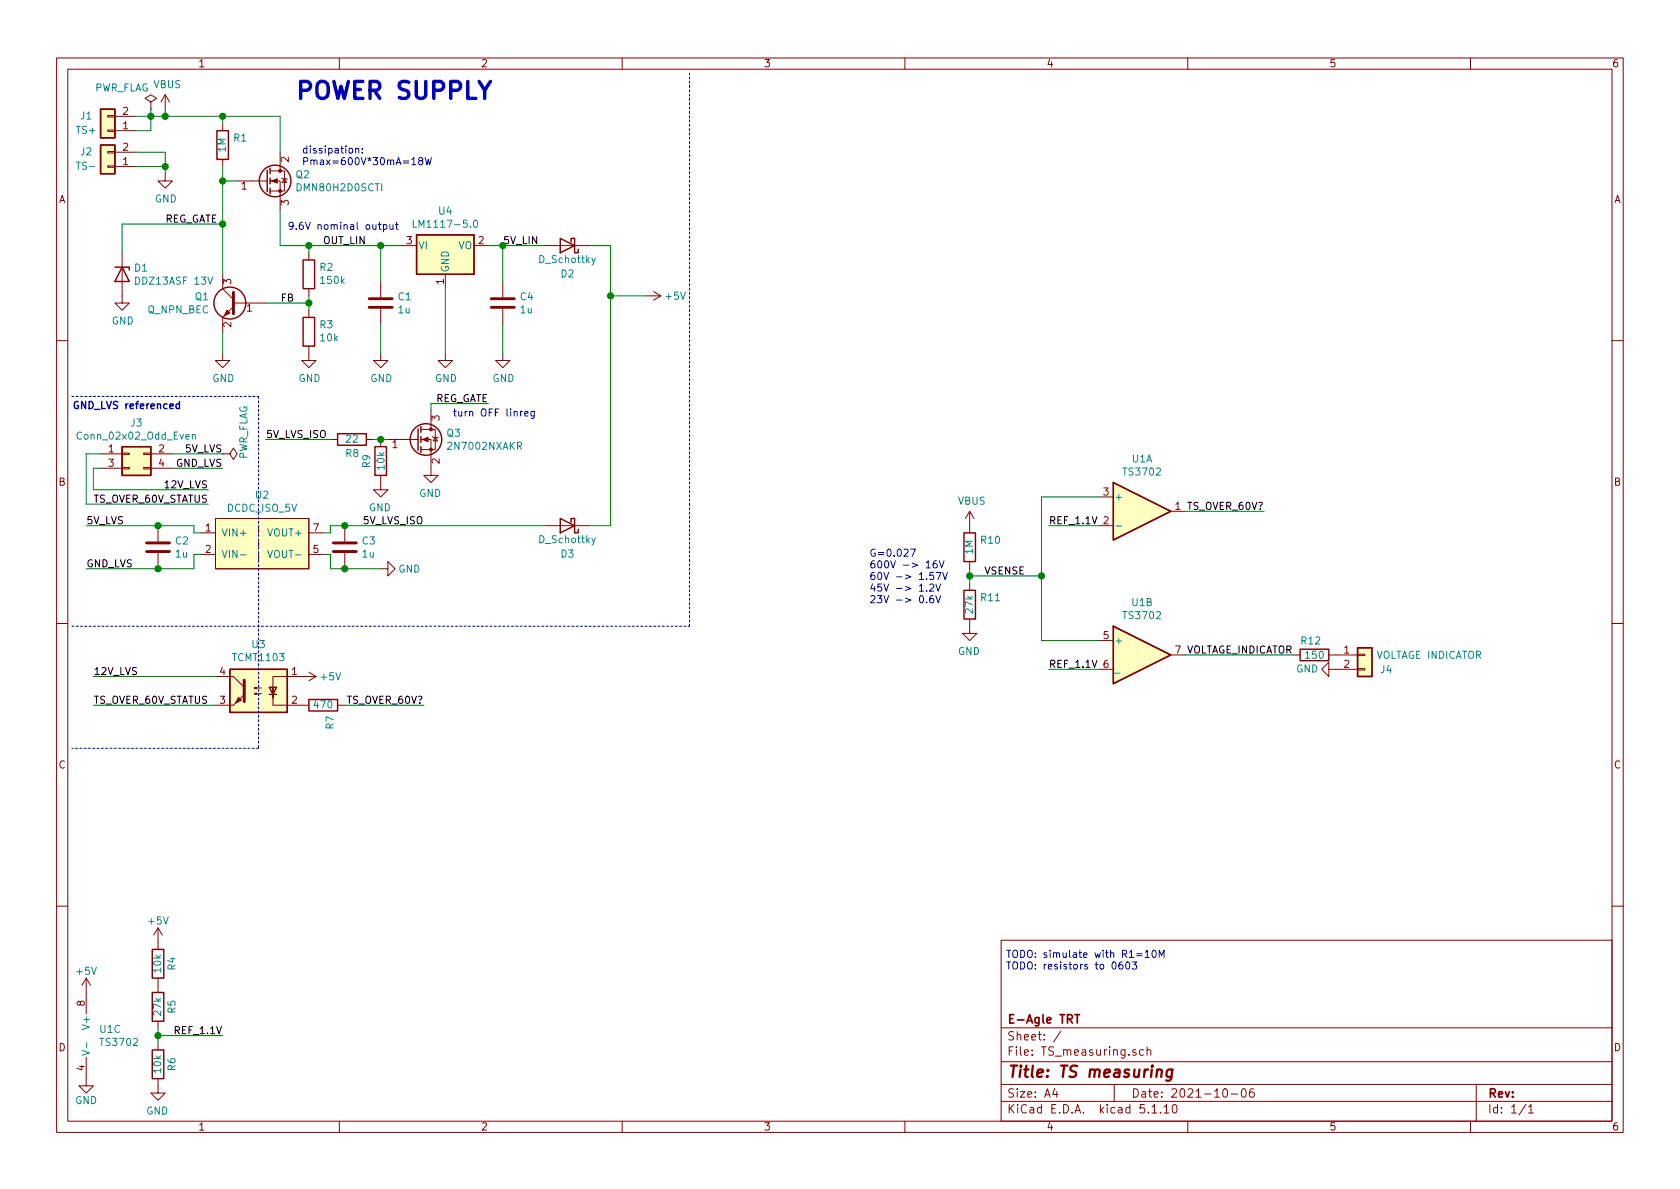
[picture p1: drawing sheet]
EESchema Schematic File Version 4
EELAYER 30 0
EELAYER END
$Descr A4 11693 8268
encoding utf-8
Sheet 1 1
Title "TS measuring"
Date "2021-10-06"
Rev ""
Comp "E-Agle TRT"
Comment1 ""
Comment2 ""
Comment3 ""
Comment4 ""
$EndDescr
$Comp
L Connector_Generic:Conn_01x02 J1
U 1 1
P 750 900
F 0 "J1" H 900 800 50  0000 C CNN
F 1 "TS+" H 900 900 50  0000 C CNN
F 2 "" H 750 900 50  0001 C CNN
F 3 "~" H 750 900 50  0001 C CNN
F 4 "J" H 750 900 50  0001 C CNN "Spice_Primitive"
F 5 "TS+" H 750 900 50  0001 C CNN "Spice_Model"
F 6 "N" H 750 900 50  0001 C CNN "Spice_Netlist_Enabled"
	1    750  900 
	-1   0    0    1   
$EndComp
$Comp
L Connector_Generic:Conn_01x02 J2
U 1 1
P 750 1150
F 0 "J2" H 900 1050 50  0000 C CNN
F 1 "TS-" H 900 1150 50  0000 C CNN
F 2 "" H 750 1150 50  0001 C CNN
F 3 "~" H 750 1150 50  0001 C CNN
F 4 "J" H 750 1150 50  0001 C CNN "Spice_Primitive"
F 5 "TS-" H 750 1150 50  0001 C CNN "Spice_Model"
F 6 "N" H 750 1150 50  0001 C CNN "Spice_Netlist_Enabled"
	1    750  1150
	-1   0    0    1   
$EndComp
$Comp
L power:GND #PWR03
U 1 1
P 1150 1200
F 0 "#PWR03" H 1150 950 50  0001 C CNN
F 1 "GND" H 1155 1027 50  0000 C CNN
F 2 "" H 1150 1200 50  0001 C CNN
F 3 "" H 1150 1200 50  0001 C CNN
	1    1150 1200
	1    0    0    -1  
$EndComp
Wire Wire Line
	950  1150 1150 1150
Wire Wire Line
	950  1050 1150 1050
Connection ~ 1150 1150
Wire Wire Line
	1050 750  1050 800 
Wire Wire Line
	1050 800  950  800 
Wire Wire Line
	1050 900  950  900 
Connection ~ 1050 800 
Wire Wire Line
	1150 1150 1150 1200
$Comp
L power:PWR_FLAG #FLG01
U 1 1
P 1050 750
F 0 "#FLG01" H 1050 825 50  0001 C CNN
F 1 "PWR_FLAG" H 1250 900 50  0000 C CNN
F 2 "" H 1050 750 50  0001 C CNN
F 3 "~" H 1050 750 50  0001 C CNN
	1    1050 750 
	-1   0    0    -1  
$EndComp
Wire Wire Line
	1050 800  1150 800 
Wire Wire Line
	1150 800  1150 750 
Wire Wire Line
	1050 800  1050 900 
Connection ~ 1150 800 
$Comp
L Device:R R1
U 1 1
P 1550 1000
F 0 "R1" H 1480 954 50  0000 R CNN
F 1 "1M" V 1550 1000 50  0000 C CNN
F 2 "Resistor_SMD:R_2010_5025Metric" V 1480 1000 50  0001 C CNN
F 3 "~" H 1550 1000 50  0001 C CNN
	1    1550 1000
	-1   0    0    1   
$EndComp
$Comp
L Device:Q_NMOS_GDS Q2
U 1 1
P 1850 1250
F 0 "Q2" H 2054 1296 50  0000 L CNN
F 1 "DMN80H2D0SCTI" H 2054 1205 50  0000 L CNN
F 2 "" H 2050 1350 50  0001 C CNN
F 3 "~" H 1850 1250 50  0001 C CNN
F 4 "X" H 1850 1250 50  0001 C CNN "Spice_Primitive"
F 5 "DMN80H2D0SCTI" H 1850 1250 50  0001 C CNN "Spice_Model"
F 6 "Y" H 1850 1250 50  0001 C CNN "Spice_Netlist_Enabled"
F 7 "2,1,3" H 1850 1250 50  0001 C CNN "Spice_Node_Sequence"
F 8 "spice/DMN80H2D0SCTI.lib" H 1850 1250 50  0001 C CNN "Spice_Lib_File"
	1    1850 1250
	1    0    0    -1  
$EndComp
Wire Wire Line
	1950 800  1950 1050
Wire Wire Line
	1550 850  1550 800 
Wire Wire Line
	1950 1450 1950 1700
Wire Wire Line
	1950 1700 2150 1700
Text Label 2550 1700 2    50   ~ 0
OUT_LIN
$Comp
L Device:Q_NPN_BEC Q1
U 1 1
P 1650 2100
F 0 "Q1" H 1841 2146 50  0000 L CNN
F 1 "Q_NPN_BEC" H 1841 2055 50  0000 L CNN
F 2 "Package_TO_SOT_SMD:SOT-323_SC-70" H 1850 2025 50  0001 L CIN
F 3 "https://diotec.com/tl_files/diotec/files/pdf/datasheets/bc337.pdf" H 1650 2100 50  0001 L CNN
F 4 "Q" H 1650 2100 50  0001 C CNN "Spice_Primitive"
F 5 "DI_BC807-16W" H 1650 2100 50  0001 C CNN "Spice_Model"
F 6 "Y" H 1650 2100 50  0001 C CNN "Spice_Netlist_Enabled"
F 7 "spice/BC817-16W.lib" H 1650 2100 50  0001 C CNN "Spice_Lib_File"
F 8 "3,1,2" H 1650 2100 50  0001 C CNN "Spice_Node_Sequence"
	1    1650 2100
	-1   0    0    -1  
$EndComp
$Comp
L power:GND #PWR04
U 1 1
P 1550 2450
F 0 "#PWR04" H 1550 2200 50  0001 C CNN
F 1 "GND" H 1555 2277 50  0000 C CNN
F 2 "" H 1550 2450 50  0001 C CNN
F 3 "" H 1550 2450 50  0001 C CNN
	1    1550 2450
	1    0    0    -1  
$EndComp
Wire Wire Line
	1550 2450 1550 2300
$Comp
L Device:R R3
U 1 1
P 2150 2300
F 0 "R3" H 2080 2254 50  0000 R CNN
F 1 "10k" H 2080 2345 50  0000 R CNN
F 2 "Resistor_SMD:R_0805_2012Metric" V 2080 2300 50  0001 C CNN
F 3 "~" H 2150 2300 50  0001 C CNN
	1    2150 2300
	-1   0    0    1   
$EndComp
$Comp
L power:GND #PWR05
U 1 1
P 2150 2450
F 0 "#PWR05" H 2150 2200 50  0001 C CNN
F 1 "GND" H 2155 2277 50  0000 C CNN
F 2 "" H 2150 2450 50  0001 C CNN
F 3 "" H 2150 2450 50  0001 C CNN
	1    2150 2450
	1    0    0    -1  
$EndComp
Wire Wire Line
	2150 2100 2150 2050
Wire Wire Line
	2150 2150 2150 2100
Connection ~ 2150 2100
Connection ~ 2150 1700
Text Label 1150 1550 0    50   ~ 0
REG_GATE
Text Label 2050 2100 2    50   ~ 0
FB
$Comp
L Device:D_Zener D1
U 1 1
P 850 1900
F 0 "D1" V 804 1980 50  0000 L CNN
F 1 "DDZ13ASF 13V" V 895 1980 50  0000 L CNN
F 2 "" H 850 1900 50  0001 C CNN
F 3 "~" H 850 1900 50  0001 C CNN
F 4 "X" H 850 1900 50  0001 C CNN "Spice_Primitive"
F 5 "DI_BZT52C13" H 850 1900 50  0001 C CNN "Spice_Model"
F 6 "Y" H 850 1900 50  0001 C CNN "Spice_Netlist_Enabled"
F 7 "spice/BZT52C13.lib" H 850 1900 50  0001 C CNN "Spice_Lib_File"
F 8 "2,1" H 850 1900 50  0001 C CNN "Spice_Node_Sequence"
	1    850  1900
	0    1    1    0   
$EndComp
$Comp
L power:GND #PWR06
U 1 1
P 850 2050
F 0 "#PWR06" H 850 1800 50  0001 C CNN
F 1 "GND" H 855 1877 50  0000 C CNN
F 2 "" H 850 2050 50  0001 C CNN
F 3 "" H 850 2050 50  0001 C CNN
	1    850  2050
	1    0    0    -1  
$EndComp
Wire Wire Line
	1550 1150 1550 1250
Wire Wire Line
	1650 1250 1550 1250
Connection ~ 1550 1250
Wire Wire Line
	1550 800  1950 800 
Wire Wire Line
	2150 1700 2650 1700
$Comp
L Device:C C1
U 1 1
P 2650 2100
F 0 "C1" H 2765 2146 50  0000 L CNN
F 1 "1u" H 2765 2055 50  0000 L CNN
F 2 "Capacitor_SMD:C_0805_2012Metric" H 2688 1950 50  0001 C CNN
F 3 "~" H 2650 2100 50  0001 C CNN
	1    2650 2100
	1    0    0    -1  
$EndComp
Wire Wire Line
	2650 1950 2650 1700
$Comp
L power:GND #PWR08
U 1 1
P 2650 2450
F 0 "#PWR08" H 2650 2200 50  0001 C CNN
F 1 "GND" H 2655 2277 50  0000 C CNN
F 2 "" H 2650 2450 50  0001 C CNN
F 3 "" H 2650 2450 50  0001 C CNN
	1    2650 2450
	1    0    0    -1  
$EndComp
Wire Wire Line
	2650 2450 2650 2250
Connection ~ 1550 800 
Wire Wire Line
	1850 2100 2150 2100
Text Notes 2000 1600 0    50   ~ 0
9.6V nominal output
Text Notes 2100 1150 0    50   ~ 0
dissipation:\nPmax=600V*30mA=18W
Wire Wire Line
	1150 1050 1150 1150
Wire Wire Line
	1150 800  1550 800 
Wire Wire Line
	1550 1250 1550 1550
Connection ~ 1550 1550
Wire Wire Line
	1550 1550 1550 1900
$Comp
L Regulator_Linear:LM1117-5.0 U4
U 1 1
P 3100 1700
F 0 "U4" H 3100 1942 50  0000 C CNN
F 1 "LM1117-5.0" H 3100 1851 50  0000 C CNN
F 2 "" H 3100 1700 50  0001 C CNN
F 3 "http://www.ti.com/lit/ds/symlink/lm1117.pdf" H 3100 1700 50  0001 C CNN
	1    3100 1700
	1    0    0    -1  
$EndComp
Wire Wire Line
	2650 1700 2800 1700
Connection ~ 2650 1700
$Comp
L power:GND #PWR015
U 1 1
P 3100 2450
F 0 "#PWR015" H 3100 2200 50  0001 C CNN
F 1 "GND" H 3105 2277 50  0000 C CNN
F 2 "" H 3100 2450 50  0001 C CNN
F 3 "" H 3100 2450 50  0001 C CNN
	1    3100 2450
	1    0    0    -1  
$EndComp
Wire Wire Line
	3100 2000 3100 2450
$Comp
L Device:C C4
U 1 1
P 3500 2100
F 0 "C4" H 3615 2146 50  0000 L CNN
F 1 "1u" H 3615 2055 50  0000 L CNN
F 2 "Capacitor_SMD:C_0805_2012Metric" H 3538 1950 50  0001 C CNN
F 3 "~" H 3500 2100 50  0001 C CNN
	1    3500 2100
	1    0    0    -1  
$EndComp
Wire Wire Line
	3500 1950 3500 1700
Wire Wire Line
	3500 1700 3400 1700
$Comp
L power:GND #PWR016
U 1 1
P 3500 2450
F 0 "#PWR016" H 3500 2200 50  0001 C CNN
F 1 "GND" H 3505 2277 50  0000 C CNN
F 2 "" H 3500 2450 50  0001 C CNN
F 3 "" H 3500 2450 50  0001 C CNN
	1    3500 2450
	1    0    0    -1  
$EndComp
Wire Wire Line
	3500 2450 3500 2250
Text Label 3500 1700 0    50   ~ 0
5V_LIN
Wire Wire Line
	3500 1700 3800 1700
Connection ~ 3500 1700
$Comp
L Device:D_Schottky D2
U 1 1
P 3950 1700
F 0 "D2" H 3950 1900 50  0000 C CNN
F 1 "D_Schottky" H 3950 1800 50  0000 C CNN
F 2 "" H 3950 1700 50  0001 C CNN
F 3 "~" H 3950 1700 50  0001 C CNN
	1    3950 1700
	-1   0    0    1   
$EndComp
Wire Wire Line
	4250 1700 4100 1700
Wire Wire Line
	4250 2050 4500 2050
Wire Wire Line
	4250 2050 4250 1700
$Comp
L power:+5V #PWR07
U 1 1
P 1100 6550
F 0 "#PWR07" H 1100 6400 50  0001 C CNN
F 1 "+5V" H 1100 6700 50  0000 C CNN
F 2 "" H 1100 6550 50  0001 C CNN
F 3 "" H 1100 6550 50  0001 C CNN
	1    1100 6550
	1    0    0    -1  
$EndComp
Wire Wire Line
	2150 1750 2150 1700
$Comp
L Device:R R2
U 1 1
P 2150 1900
F 0 "R2" H 2080 1854 50  0000 R CNN
F 1 "150k" H 2080 1945 50  0000 R CNN
F 2 "Resistor_SMD:R_0805_2012Metric" V 2080 1900 50  0001 C CNN
F 3 "~" H 2150 1900 50  0001 C CNN
	1    2150 1900
	-1   0    0    1   
$EndComp
$Comp
L Device:Q_NMOS_GSD Q3
U 1 1
P 2900 3050
F 0 "Q3" H 3105 3096 50  0000 L CNN
F 1 "2N7002NXAKR" H 3105 3005 50  0000 L CNN
F 2 "" H 3100 3150 50  0001 C CNN
F 3 "~" H 2900 3050 50  0001 C CNN
	1    2900 3050
	1    0    0    -1  
$EndComp
$Comp
L power:GND #PWR014
U 1 1
P 3000 3250
F 0 "#PWR014" H 3000 3000 50  0001 C CNN
F 1 "GND" H 3005 3077 50  0000 C CNN
F 2 "" H 3000 3250 50  0001 C CNN
F 3 "" H 3000 3250 50  0001 C CNN
	1    3000 3250
	-1   0    0    -1  
$EndComp
Wire Wire Line
	850  1750 850  1550
Wire Wire Line
	850  1550 1550 1550
$Comp
L Connector_Generic:Conn_02x02_Odd_Even J3
U 1 1
P 900 3150
F 0 "J3" H 950 3367 50  0000 C CNN
F 1 "Conn_02x02_Odd_Even" H 950 3276 50  0000 C CNN
F 2 "" H 900 3150 50  0001 C CNN
F 3 "~" H 900 3150 50  0001 C CNN
	1    900  3150
	1    0    0    -1  
$EndComp
Text Label 1550 3150 2    50   ~ 0
5V_LVS
Text Label 1550 3250 2    50   ~ 0
GND_LVS
Wire Wire Line
	1550 3250 1200 3250
Wire Wire Line
	1450 3400 650  3400
Text Label 3400 2800 2    50   ~ 0
REG_GATE
Wire Wire Line
	3000 2800 3000 2850
$Comp
L TS_measuring:DCDC_ISO_5V U2
U 1 1
P 1800 3700
F 0 "U2" H 1825 3965 50  0000 C CNN
F 1 "DCDC_ISO_5V" H 1825 3874 50  0000 C CNN
F 2 "" H 1800 3700 50  0001 C CNN
F 3 "" H 1800 3700 50  0001 C CNN
	1    1800 3700
	1    0    0    -1  
$EndComp
Wire Wire Line
	1550 3150 1200 3150
$Comp
L Device:C C2
U 1 1
P 1100 3800
F 0 "C2" H 1215 3846 50  0000 L CNN
F 1 "1u" H 1215 3755 50  0000 L CNN
F 2 "Capacitor_SMD:C_0805_2012Metric" H 1138 3650 50  0001 C CNN
F 3 "~" H 1100 3800 50  0001 C CNN
	1    1100 3800
	1    0    0    -1  
$EndComp
Text Label 600  3650 0    50   ~ 0
5V_LVS
Text Label 600  3950 0    50   ~ 0
GND_LVS
Wire Wire Line
	1350 3650 1350 3700
Wire Wire Line
	1350 3700 1400 3700
Wire Wire Line
	1400 3850 1350 3850
Wire Wire Line
	1350 3850 1350 3950
Wire Wire Line
	1350 3950 1100 3950
$Comp
L Device:C C3
U 1 1
P 2400 3800
F 0 "C3" H 2515 3846 50  0000 L CNN
F 1 "1u" H 2515 3755 50  0000 L CNN
F 2 "Capacitor_SMD:C_0805_2012Metric" H 2438 3650 50  0001 C CNN
F 3 "~" H 2400 3800 50  0001 C CNN
	1    2400 3800
	1    0    0    -1  
$EndComp
Wire Wire Line
	2250 3850 2300 3850
Wire Wire Line
	2300 3850 2300 3950
Wire Wire Line
	2300 3950 2400 3950
Wire Wire Line
	2250 3700 2300 3700
Wire Wire Line
	2300 3700 2300 3650
Wire Wire Line
	2300 3650 2400 3650
Text Label 2950 3650 2    50   ~ 0
5V_LVS_ISO
$Comp
L power:GND #PWR013
U 1 1
P 2650 3950
F 0 "#PWR013" H 2650 3700 50  0001 C CNN
F 1 "GND" V 2650 3750 50  0000 C CNN
F 2 "" H 2650 3950 50  0001 C CNN
F 3 "" H 2650 3950 50  0001 C CNN
	1    2650 3950
	0    -1   1    0   
$EndComp
Text Label 1850 3050 0    50   ~ 0
5V_LVS_ISO
$Comp
L Device:R R8
U 1 1
P 2450 3050
F 0 "R8" V 2350 3100 50  0000 R CNN
F 1 "22" V 2450 3100 50  0000 R CNN
F 2 "Resistor_SMD:R_0805_2012Metric" V 2380 3050 50  0001 C CNN
F 3 "~" H 2450 3050 50  0001 C CNN
	1    2450 3050
	0    -1   -1   0   
$EndComp
$Comp
L Device:R R9
U 1 1
P 2650 3200
F 0 "R9" V 2550 3250 50  0000 R CNN
F 1 "10k" V 2650 3200 50  0000 C CNN
F 2 "Resistor_SMD:R_0805_2012Metric" V 2580 3200 50  0001 C CNN
F 3 "~" H 2650 3200 50  0001 C CNN
	1    2650 3200
	1    0    0    -1  
$EndComp
$Comp
L power:GND #PWR012
U 1 1
P 2650 3350
F 0 "#PWR012" H 2650 3100 50  0001 C CNN
F 1 "GND" H 2655 3177 50  0000 C CNN
F 2 "" H 2650 3350 50  0001 C CNN
F 3 "" H 2650 3350 50  0001 C CNN
	1    2650 3350
	-1   0    0    -1  
$EndComp
Wire Wire Line
	2600 3050 2650 3050
Connection ~ 2650 3050
Wire Wire Line
	2650 3050 2700 3050
Wire Wire Line
	1850 3050 2300 3050
Wire Notes Line
	500  2750 1800 2750
Text Notes 500  2850 0    50   ~ 10
GND_LVS referenced
Text Notes 3150 2900 0    50   ~ 0
turn OFF linreg
Wire Wire Line
	3400 2800 3000 2800
Wire Wire Line
	4100 3650 4250 3650
$Comp
L Device:D_Schottky D3
U 1 1
P 3950 3650
F 0 "D3" H 3950 3850 50  0000 C CNN
F 1 "D_Schottky" H 3950 3750 50  0000 C CNN
F 2 "" H 3950 3650 50  0001 C CNN
F 3 "~" H 3950 3650 50  0001 C CNN
	1    3950 3650
	-1   0    0    1   
$EndComp
Wire Wire Line
	4250 2050 4250 3650
Connection ~ 4250 2050
Text Notes 2050 700  0    118  ~ 24
POWER SUPPLY
Wire Notes Line
	500  4350 4800 4350
Wire Notes Line
	4800 4350 4800 500 
Wire Wire Line
	650  3400 650  3250
Wire Wire Line
	650  3250 700  3250
Wire Wire Line
	700  3150 600  3150
Wire Wire Line
	600  3150 600  3500
Wire Wire Line
	600  3500 1450 3500
$Comp
L Isolator:TCMT1103 U3
U 1 1
P 1800 4800
F 0 "U3" H 1800 5125 50  0000 C CNN
F 1 "TCMT1103" H 1800 5034 50  0000 C CNN
F 2 "Package_SO:SOP-4_4.4x2.6mm_P1.27mm" H 1800 4500 50  0001 C CNN
F 3 "http://www.vishay.com/docs/83510/tcmt1100.pdf" H 1800 4750 50  0001 L CNN
	1    1800 4800
	-1   0    0    -1  
$EndComp
Connection ~ 1100 3650
Wire Wire Line
	1100 3650 1350 3650
Connection ~ 1100 3950
Connection ~ 2400 3650
Connection ~ 2400 3950
Wire Wire Line
	600  3650 1100 3650
Wire Wire Line
	600  3950 1100 3950
Wire Wire Line
	2400 3650 3800 3650
Wire Wire Line
	2400 3950 2650 3950
Wire Notes Line
	1800 5200 500  5200
Wire Notes Line
	1800 2750 1800 5200
Text Label 650  4900 0    50   ~ 0
TS_OVER_60V_STATUS
Wire Wire Line
	650  4900 1500 4900
Wire Wire Line
	1500 4700 650  4700
$Comp
L TS_measuring:TS3702 U1
U 1 1
P 7950 3550
F 0 "U1" H 7950 3917 50  0000 C CNN
F 1 "TS3702" H 7950 3826 50  0000 C CNN
F 2 "Package_SO:TSSOP-8_4.4x3mm_P0.65mm" H 7950 3550 50  0001 C CNN
F 3 "https://www.st.com/resource/en/datasheet/ts3702.pdf" H 7950 3550 50  0001 C CNN
	1    7950 3550
	1    0    0    -1  
$EndComp
$Comp
L TS_measuring:TS3702 U1
U 3 1
P 500 7200
F 0 "U1" H 312 7246 50  0000 R CNN
F 1 "TS3702" H 312 7155 50  0000 R CNN
F 2 "Package_SO:TSSOP-8_4.4x3mm_P0.65mm" H 500 7200 50  0001 C CNN
F 3 "https://www.st.com/resource/en/datasheet/ts3702.pdf" H 500 7200 50  0001 C CNN
	3    500  7200
	-1   0    0    -1  
$EndComp
$Comp
L TS_measuring:TS3702 U1
U 2 1
P 7950 4550
F 0 "U1" H 7950 4917 50  0000 C CNN
F 1 "TS3702" H 7950 4826 50  0000 C CNN
F 2 "Package_SO:TSSOP-8_4.4x3mm_P0.65mm" H 7950 4550 50  0001 C CNN
F 3 "https://www.st.com/resource/en/datasheet/ts3702.pdf" H 7950 4550 50  0001 C CNN
	2    7950 4550
	1    0    0    -1  
$EndComp
$Comp
L power:+5V #PWR01
U 1 1
P 600 6900
F 0 "#PWR01" H 600 6750 50  0001 C CNN
F 1 "+5V" H 600 7050 50  0000 C CNN
F 2 "" H 600 6900 50  0001 C CNN
F 3 "" H 600 6900 50  0001 C CNN
	1    600  6900
	1    0    0    -1  
$EndComp
$Comp
L power:GND #PWR02
U 1 1
P 600 7500
F 0 "#PWR02" H 600 7250 50  0001 C CNN
F 1 "GND" H 600 7350 50  0000 C CNN
F 2 "" H 600 7500 50  0001 C CNN
F 3 "" H 600 7500 50  0001 C CNN
	1    600  7500
	-1   0    0    -1  
$EndComp
$Comp
L power:PWR_FLAG #FLG02
U 1 1
P 1550 3150
F 0 "#FLG02" H 1550 3225 50  0001 C CNN
F 1 "PWR_FLAG" H 1400 3300 50  0000 C CNN
F 2 "" H 1550 3150 50  0001 C CNN
F 3 "~" H 1550 3150 50  0001 C CNN
	1    1550 3150
	0    1    1    0   
$EndComp
$Comp
L power:VBUS #PWR010
U 1 1
P 1150 750
F 0 "#PWR010" H 1150 600 50  0001 C CNN
F 1 "VBUS" H 1165 923 50  0000 C CNN
F 2 "" H 1150 750 50  0001 C CNN
F 3 "" H 1150 750 50  0001 C CNN
	1    1150 750 
	1    0    0    -1  
$EndComp
$Comp
L power:GND #PWR019
U 1 1
P 6750 4350
F 0 "#PWR019" H 6750 4100 50  0001 C CNN
F 1 "GND" H 6755 4177 50  0000 C CNN
F 2 "" H 6750 4350 50  0001 C CNN
F 3 "" H 6750 4350 50  0001 C CNN
	1    6750 4350
	-1   0    0    -1  
$EndComp
$Comp
L Device:R R11
U 1 1
P 6750 4200
F 0 "R11" H 6680 4154 50  0000 R CNN
F 1 "27k" V 6750 4200 50  0000 C CNN
F 2 "Resistor_SMD:R_0805_2012Metric" V 6680 4200 50  0001 C CNN
F 3 "~" H 6750 4200 50  0001 C CNN
	1    6750 4200
	-1   0    0    1   
$EndComp
$Comp
L Device:R R6
U 1 1
P 1100 7400
F 0 "R6" V 1000 7400 50  0000 C CNN
F 1 "10k" V 1100 7400 50  0000 C CNN
F 2 "Resistor_SMD:R_0805_2012Metric" V 1030 7400 50  0001 C CNN
F 3 "~" H 1100 7400 50  0001 C CNN
	1    1100 7400
	-1   0    0    1   
$EndComp
Text Notes 7000 6750 0    50   ~ 0
TODO: simulate with R1=10M\nTODO: resistors to 0603
$Comp
L Device:R R5
U 1 1
P 1100 7000
F 0 "R5" V 1000 7000 50  0000 C CNN
F 1 "27k" V 1100 7000 50  0000 C CNN
F 2 "Resistor_SMD:R_0805_2012Metric" V 1030 7000 50  0001 C CNN
F 3 "~" H 1100 7000 50  0001 C CNN
	1    1100 7000
	-1   0    0    1   
$EndComp
$Comp
L power:GND #PWR09
U 1 1
P 1100 7550
F 0 "#PWR09" H 1100 7300 50  0001 C CNN
F 1 "GND" H 1105 7377 50  0000 C CNN
F 2 "" H 1100 7550 50  0001 C CNN
F 3 "" H 1100 7550 50  0001 C CNN
	1    1100 7550
	-1   0    0    -1  
$EndComp
Wire Wire Line
	1100 7150 1100 7200
Connection ~ 1100 7200
Wire Wire Line
	1100 7200 1100 7250
Text Label 1550 7200 2    50   ~ 0
REF_1.1V
Wire Wire Line
	1100 7200 1550 7200
Text Notes 6050 4200 0    50   ~ 0
G=0.027\n600V -> 16V\n60V -> 1.57V\n45V -> 1.2V\n23V -> 0.6V
$Comp
L Device:R R10
U 1 1
P 6750 3800
F 0 "R10" H 6680 3754 50  0000 R CNN
F 1 "1M" V 6750 3800 50  0000 C CNN
F 2 "Resistor_SMD:R_2010_5025Metric" V 6680 3800 50  0001 C CNN
F 3 "~" H 6750 3800 50  0001 C CNN
	1    6750 3800
	-1   0    0    1   
$EndComp
$Comp
L power:VBUS #PWR018
U 1 1
P 6750 3650
F 0 "#PWR018" H 6750 3500 50  0001 C CNN
F 1 "VBUS" H 6765 3823 50  0000 C CNN
F 2 "" H 6750 3650 50  0001 C CNN
F 3 "" H 6750 3650 50  0001 C CNN
	1    6750 3650
	1    0    0    -1  
$EndComp
Wire Wire Line
	6750 3950 6750 4000
Wire Wire Line
	7650 3450 7250 3450
Connection ~ 6750 4000
Wire Wire Line
	6750 4000 6750 4050
$Comp
L Device:R R4
U 1 1
P 1100 6700
F 0 "R4" V 1000 6700 50  0000 C CNN
F 1 "10k" V 1100 6700 50  0000 C CNN
F 2 "Resistor_SMD:R_0805_2012Metric" V 1030 6700 50  0001 C CNN
F 3 "~" H 1100 6700 50  0001 C CNN
	1    1100 6700
	-1   0    0    1   
$EndComp
Text Label 7300 3650 0    50   ~ 0
REF_1.1V
Wire Wire Line
	7300 3650 7650 3650
Text Label 7300 4650 0    50   ~ 0
REF_1.1V
Wire Wire Line
	7300 4650 7650 4650
$Comp
L power:+5V #PWR017
U 1 1
P 4500 2050
F 0 "#PWR017" H 4500 1900 50  0001 C CNN
F 1 "+5V" V 4500 2250 50  0000 C CNN
F 2 "" H 4500 2050 50  0001 C CNN
F 3 "" H 4500 2050 50  0001 C CNN
	1    4500 2050
	0    1    1    0   
$EndComp
$Comp
L power:+5V #PWR011
U 1 1
P 2100 4700
F 0 "#PWR011" H 2100 4550 50  0001 C CNN
F 1 "+5V" V 2100 4900 50  0000 C CNN
F 2 "" H 2100 4700 50  0001 C CNN
F 3 "" H 2100 4700 50  0001 C CNN
	1    2100 4700
	0    1    1    0   
$EndComp
$Comp
L Device:R R7
U 1 1
P 2250 4900
F 0 "R7" H 2180 4854 50  0000 R CNN
F 1 "470" V 2250 4900 50  0000 C CNN
F 2 "Resistor_SMD:R_0805_2012Metric" V 2180 4900 50  0001 C CNN
F 3 "~" H 2250 4900 50  0001 C CNN
	1    2250 4900
	0    -1   -1   0   
$EndComp
Text Label 2950 4900 2    50   ~ 0
TS_OVER_60V?
Wire Wire Line
	2950 4900 2400 4900
Text Label 8800 3550 2    50   ~ 0
TS_OVER_60V?
Wire Wire Line
	8800 3550 8250 3550
Wire Wire Line
	7250 4450 7650 4450
Text Label 9000 4550 2    50   ~ 0
VOLTAGE_INDICATOR
Wire Wire Line
	9000 4550 8250 4550
$Comp
L Connector_Generic:Conn_01x02 J4
U 1 1
P 9500 4550
F 0 "J4" H 9650 4450 50  0000 C CNN
F 1 "VOLTAGE INDICATOR" H 9950 4550 50  0000 C CNN
F 2 "" H 9500 4550 50  0001 C CNN
F 3 "~" H 9500 4550 50  0001 C CNN
F 4 "J" H 9500 4550 50  0001 C CNN "Spice_Primitive"
F 5 "TS+" H 9500 4550 50  0001 C CNN "Spice_Model"
F 6 "N" H 9500 4550 50  0001 C CNN "Spice_Netlist_Enabled"
	1    9500 4550
	1    0    0    -1  
$EndComp
$Comp
L power:GND #PWR020
U 1 1
P 9300 4650
F 0 "#PWR020" H 9300 4400 50  0001 C CNN
F 1 "GND" V 9300 4450 50  0000 C CNN
F 2 "" H 9300 4650 50  0001 C CNN
F 3 "" H 9300 4650 50  0001 C CNN
	1    9300 4650
	0    1    -1   0   
$EndComp
Wire Wire Line
	7250 3450 7250 4000
Text Label 6850 4000 0    50   ~ 0
VSENSE
Wire Wire Line
	6750 4000 7250 4000
Connection ~ 7250 4000
Wire Wire Line
	7250 4000 7250 4450
Text Label 1450 3400 2    50   ~ 0
12V_LVS
Text Label 1450 3500 2    50   ~ 0
TS_OVER_60V_STATUS
Text Label 650  4700 0    50   ~ 0
12V_LVS
$Comp
L Device:R R12
U 1 1
P 9150 4550
F 0 "R12" V 9050 4600 50  0000 R CNN
F 1 "150" V 9150 4550 50  0000 C CNN
F 2 "Resistor_SMD:R_0805_2012Metric" V 9080 4550 50  0001 C CNN
F 3 "~" H 9150 4550 50  0001 C CNN
	1    9150 4550
	0    1    1    0   
$EndComp
$EndSCHEMATC
